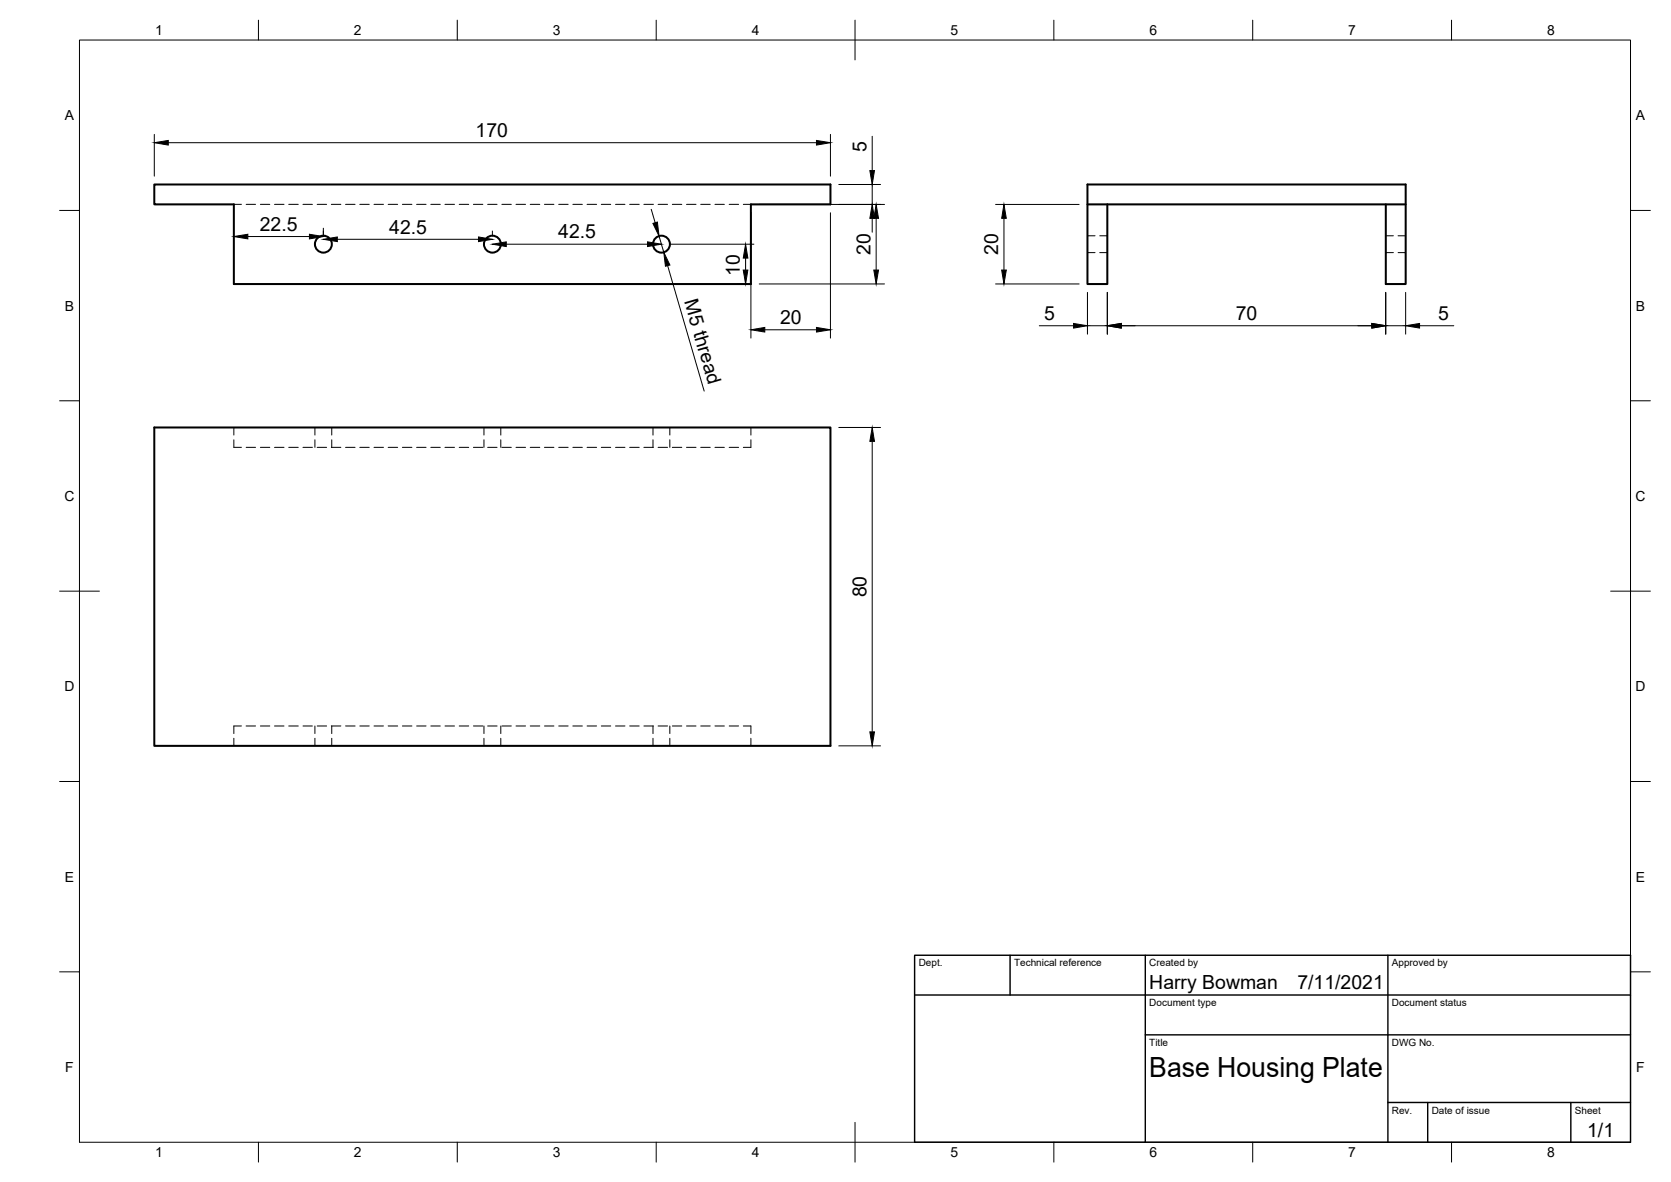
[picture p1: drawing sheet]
<svg xmlns="http://www.w3.org/2000/svg" width="420mm" height="297mm" viewBox="0 0 420 297" stroke-linecap="round" stroke-linejoin="round" font-family="sans-serif">
<!-- layer: Visible -->
<g fill="none" stroke="#000" stroke-width=".51">
<path d="M38.8 46.4h170v5h-20v20h-130v-20h-20zM273.4 51.4h80M278.4 51.4v20h-5v-25h80v25h-5v-20M38.8 107.4h170v80h-170z"/>
<circle cx="81.3" cy="61.4" r="2.13"/>
<circle cx="123.8" cy="61.4" r="2.13"/>
<circle cx="166.3" cy="61.4" r="2.13"/>
</g>
<!-- layer: Hidden -->
<g fill="none" stroke="#000" stroke-width=".25">
<path d="M58.8 51.4h1.9M61.9 51.4h2.4M65.5 51.4h2.3M69 51.4h2.4M72.6 51.4h2.4M76.2 51.4h2.3M79.8 51.4h2.3M83.3 51.4h2.4M86.9 51.4h2.4M90.5 51.4h2.3M94 51.4h2.4M97.6 51.4h2.4"/>
<path d="M101.2 51.4h2.4M104.8 51.4h2.3M108.3 51.4h2.4M111.9 51.4h2.4M115.5 51.4h2.4M119 51.4h2.4M122.6 51.4h2.4M126.2 51.4h2.4M129.8 51.4h2.3M133.3 51.4h2.4M136.9 51.4h2.4M140.5 51.4h2.4"/>
<path d="M144 51.4h2.4M147.6 51.4h2.4M151.2 51.4h2.4M154.8 51.4h2.3M158.3 51.4h2.4M161.9 51.4h2.4M165.5 51.4h2.4M169.1 51.4h2.3M172.6 51.4h2.4M176.2 51.4h2.4M179.8 51.4h2.3M183.3 51.4h2.4"/>
<path d="M186.9 51.4h1.9M273.4 59.3h1.9M276.5 59.3h1.9M348.4 59.3h2M351.5 59.3h1.9M273.4 63.5h1.9M276.5 63.5h1.9M348.4 63.5h2M351.5 63.5h1.9M58.8 107.4v1.9M58.8 110.5v1.9h1.9M61.9 112.4h2.4"/>
<path d="M65.5 112.4h2.3M69 112.4h2.4M72.6 112.4h2.4M76.2 112.4h2.3M79.2 107.4v1.9M79.2 110.5v1.9M79.8 112.4h2.3M83.3 112.4h2.4M83.4 107.4v1.9M83.4 110.5v1.9M86.9 112.4h2.4M90.5 112.4h2.3"/>
<path d="M94 112.4h2.4M97.6 112.4h2.4M101.2 112.4h2.4M104.8 112.4h2.3M108.3 112.4h2.4M111.9 112.4h2.4M115.5 112.4h2.4M119 112.4h2.4M121.7 107.4v1.9M121.7 110.5v1.9M122.6 112.4h2.4M125.9 107.4v1.9"/>
<path d="M125.9 110.5v1.9M126.2 112.4h2.4M129.8 112.4h2.3M133.3 112.4h2.4M136.9 112.4h2.4M140.5 112.4h2.4M144 112.4h2.4M147.6 112.4h2.4M151.2 112.4h2.4M154.8 112.4h2.3M158.3 112.4h2.4M161.9 112.4h2.4"/>
<path d="M164.2 107.4v1.9M164.2 110.5v1.9M165.5 112.4h2.4M168.4 107.4v1.9M168.4 110.5v1.9M169.1 112.4h2.3M172.6 112.4h2.4M176.2 112.4h2.4M179.8 112.4h2.3M183.3 112.4h2.4M188.8 107.4v1.9M188.8 110.5v1.9h-1.9"/>
<path d="M58.8 185.5v1.9M60.7 182.4h-1.9v1.9M61.9 182.4h2.4M65.5 182.4h2.3M69 182.4h2.4M72.6 182.4h2.4M76.2 182.4h2.3M79.2 182.4v1.9M79.2 185.5v1.9M79.8 182.4h2.3M83.3 182.4h2.4M83.4 182.4v1.9"/>
<path d="M83.4 185.5v1.9M86.9 182.4h2.4M90.5 182.4h2.3M94 182.4h2.4M97.6 182.4h2.4M101.2 182.4h2.4M104.8 182.4h2.3M108.3 182.4h2.4M111.9 182.4h2.4M115.5 182.4h2.4M119 182.4h2.4M121.7 182.4v1.9"/>
<path d="M121.7 185.5v1.9M122.6 182.4h2.4M125.9 182.4v1.9M125.9 185.5v1.9M126.2 182.4h2.4M129.8 182.4h2.3M133.3 182.4h2.4M136.9 182.4h2.4M140.5 182.4h2.4M144 182.4h2.4M147.6 182.4h2.4M151.2 182.4h2.4"/>
<path d="M154.8 182.4h2.3M158.3 182.4h2.4M161.9 182.4h2.4M164.2 182.4v1.9M164.2 185.5v1.9M165.5 182.4h2.4M168.4 182.4v1.9M168.4 185.5v1.9M169.1 182.4h2.3M172.6 182.4h2.4M176.2 182.4h2.4M179.8 182.4h2.3"/>
<path d="M183.3 182.4h2.4M186.9 182.4h1.9v1.9M188.8 185.5v1.9"/>
</g>
<!-- layer: Border -->
<g fill="none" stroke="#000" stroke-width=".25">
<path d="M20 10.1h390v276.9h-390zM65 5.1v5M115 5.1v5M165 5.1v5M215 5.1v10M265 5.1v5M315 5.1v5M365 5.1v5M15 52.9h5M410 52.9h5M15 100.7h5M410 100.7h5"/>
<path d="M15 148.6h10M405 148.6h10M15 196.4h5M410 196.4h5M15 244.2h5M410 244.2h5M65 287v5M115 287v5M165 287v5M215 282.1v9.9M265 287v5M315 287v5"/>
<path d="M365 287v5"/>
</g>
<!-- layer: TitleBlock -->
<path d="M230 240.1h180v46.9h-180zM230 250h180M254 240.1v9.9M288 240.1v46.9M349 240.1v46.9M288 260.1h122M349 277.1h61M359 277.1v9.9M395 277.1v9.9" fill="none" stroke="#000" stroke-width=".36"/>
<!-- layer: Dimensions -->
<g fill="none" stroke="#000" stroke-width=".25">
<path d="M38.8 33.8v10.5M42.3 35.9h163M208.8 33.8v10.5M219.3 34.3v8.6M62.3 59.4h15.5M81.3 57.3v2M123.8 58v1.3M163.7 52.6l1 3.4M165.7 59.3l1.2 4.1M188.8 53.5v31.5M190.9 51.4h31.5M208.8 53.5v31.5"/>
<path d="M210.9 46.4h10.5M219.3 46.4v5M219.3 54.9v3.5M220.3 54.9v13M250.3 51.4h21M252.4 54.9v13M84.8 60.1h35.5M127.3 61.4h35.5M167.9 66.8l9.2 31.5M168.4 61.4h21.2M185.4 71.4h1.3M187.5 64.9v3"/>
<path d="M190.9 71.4h31.5M250.3 71.4h21M273.4 73.5v10.5M278.4 73.5v10.5M348.4 73.5v10.5M353.4 73.5v10.5M192.3 82.9h13M261.3 81.9h8.6M273.4 81.9h5M281.9 81.9h63M348.4 81.9h5M356.9 81.9h8.6"/>
<path d="M210.9 107.4h10.5M219.3 110.9v73M210.9 187.4h10.5"/>
</g>
<g fill="#000" stroke="#000" stroke-width=".25">
<path d="M38.8 35.9l3.5-.6v1.2zM205.3 35.3l3.5 .6-3.5 .6zM58.8 59.4l3.5-.5v1.1zM77.8 58.9l3.5 .5-3.5 .6zM81.3 60.1l3.5-.6v1.2zM120.3 59.5l3.5 .6-3.5 .6zM164.2 56.1l1.1-.3 .4 3.5zM219.3 51.4l.6 3.5h-1.2zM218.7 42.9h1.2l-.6 3.5zM220.3 51.4l.6 3.5h-1.2zM252.4 51.4l.6 3.5h-1.1zM123.8 61.4l3.5-.6v1.2z"/>
<path d="M162.8 60.8l3.5 .6-3.5 .6zM166.9 63.4l1.5 3.2-1.1 .3zM187.5 61.4l.5 3.5h-1.1zM186.9 67.9h1.1l-.5 3.5zM219.7 67.9h1.2l-.6 3.5zM251.9 67.9h1.1l-.6 3.5zM188.8 82.9l3.5-.6v1.1zM205.3 82.3l3.5 .6-3.5 .5zM269.9 81.3l3.5 .6-3.5 .6zM278.4 81.9l3.5-.6v1.2zM344.9 81.3l3.5 .6-3.5 .6zM353.4 81.9l3.5-.6v1.2z"/>
<path d="M219.3 107.4l.6 3.5h-1.2zM218.7 183.9h1.2l-.6 3.5z"/>
</g>
<text font-size="7" x="289" y="270.6">Base Housing Plate</text>
<g font-size="4.9">
<text x="119.6" y="34.4">170</text>
<text x="217.8" y="38.2" transform="rotate(-90 217.8 38.2)">5</text>
<text x="65.3" y="58">22.5</text>
<text x="97.9" y="58.7">42.5</text>
<text x="140.4" y="59.9">42.5</text>
<text x="218.8" y="64" transform="rotate(-90 218.8 64)">20</text>
<text x="251" y="64" transform="rotate(-90 251 64)">20</text>
<text x="186" y="69.2" transform="rotate(-90 186 69.2)">10</text>
<text x="172" y="75.7" transform="rotate(74 172 75.7)">M5 thread</text>
<text x="196.1" y="81.4">20</text>
<text x="262.5" y="80.4">5</text>
<text x="310.7" y="80.4">70</text>
<text x="361.6" y="80.4">5</text>
<text x="217.8" y="150.1" transform="rotate(-90 217.8 150.1)">80</text>
<text x="289" y="248.5">Harry Bowman</text>
<text x="326.2" y="248.5">7/11/2021</text>
<text x="399.1" y="285.7">1/1</text>
</g>
<g font-size="3.5">
<text x="39" y="8.8">1</text>
<text x="89" y="8.8">2</text>
<text x="139" y="8.8">3</text>
<text x="189" y="8.8">4</text>
<text x="239" y="8.8">5</text>
<text x="289" y="8.8">6</text>
<text x="339" y="8.8">7</text>
<text x="389" y="8.8">8</text>
<text x="16.3" y="30.2">A</text>
<text x="411.3" y="30.2">A</text>
<text x="16.3" y="78">B</text>
<text x="411.3" y="78">B</text>
<text x="16.2" y="125.9">C</text>
<text x="411.2" y="125.9">C</text>
<text x="16.2" y="173.7">D</text>
<text x="411.2" y="173.7">D</text>
<text x="16.3" y="221.6">E</text>
<text x="411.3" y="221.6">E</text>
<text x="16.4" y="269.4">F</text>
<text x="411.4" y="269.4">F</text>
<text x="39" y="290.8">1</text>
<text x="89" y="290.8">2</text>
<text x="139" y="290.8">3</text>
<text x="189" y="290.8">4</text>
<text x="239" y="290.8">5</text>
<text x="289" y="290.8">6</text>
<text x="339" y="290.8">7</text>
<text x="389" y="290.8">8</text>
</g>
<g font-size="2.5">
<text x="231" y="242.9">Dept.</text>
<text x="255" y="242.9">Technical reference</text>
<text x="289" y="242.9">Created by</text>
<text x="350" y="242.9">Approved by</text>
<text x="289" y="252.8">Document type</text>
<text x="350" y="252.8">Document status</text>
<text x="289" y="262.9">Title</text>
<text x="350" y="262.9">DWG No.</text>
<text x="350" y="279.9">Rev.</text>
<text x="360" y="279.9">Date of issue</text>
<text x="396" y="279.9">Sheet</text>
</g>
</svg>
